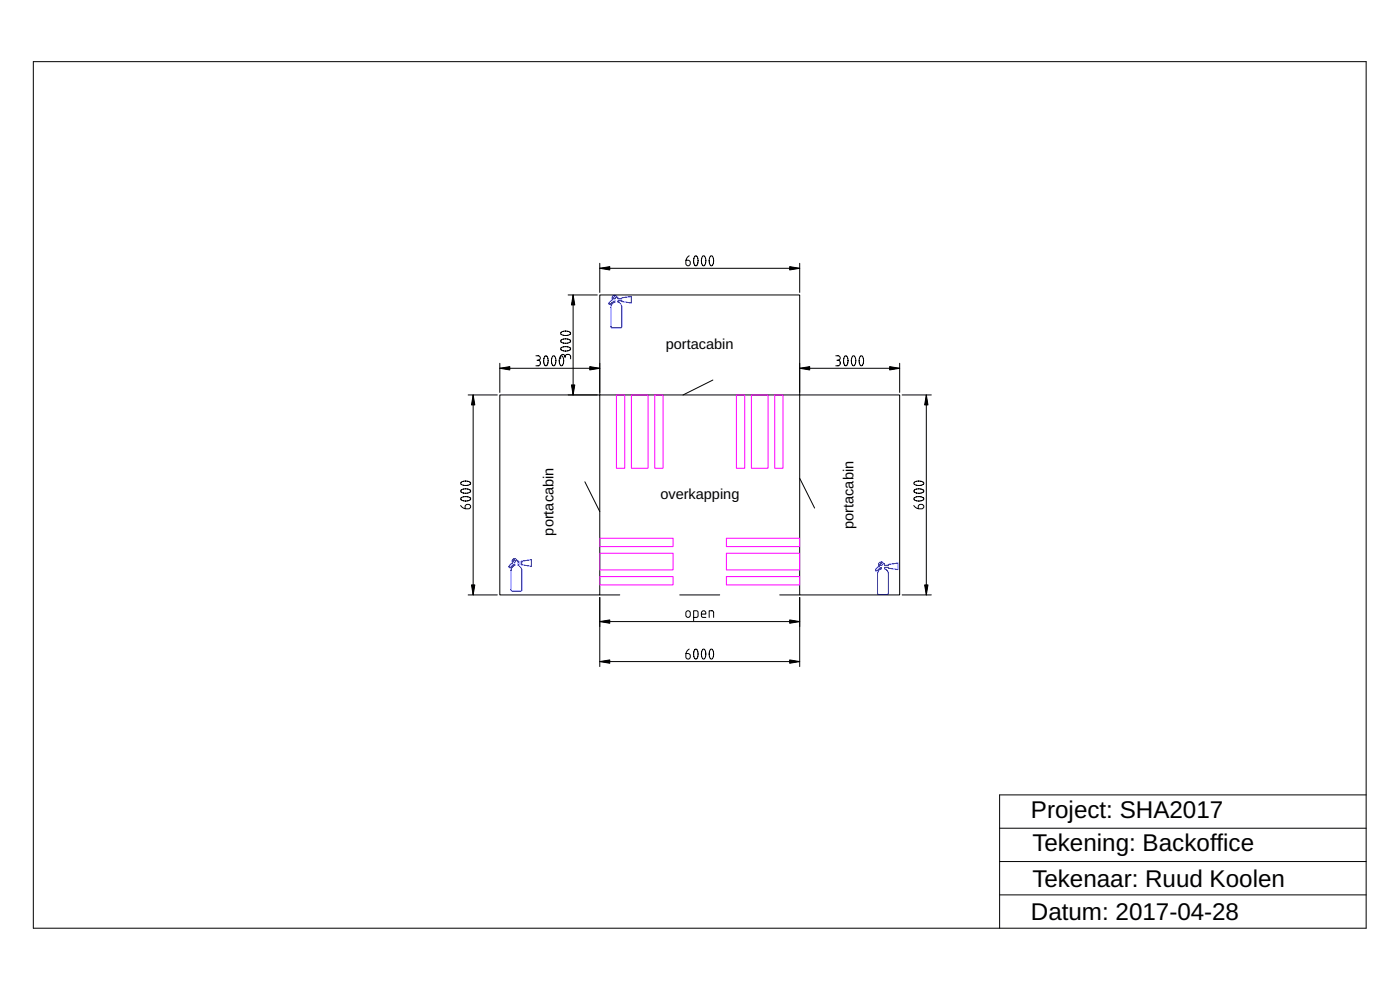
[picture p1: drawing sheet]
<svg xmlns="http://www.w3.org/2000/svg" width="420mm" height="297mm" viewBox="0 0 420 297" stroke-linecap="round" stroke-linejoin="round" font-family="sans-serif">
<g fill="none" stroke="#000" stroke-width=".3">
<path d="M10 18.5h400v260h-400zM180 79v8.8M206.8 76.8a2 2 0 0 0-.6 2.9 .82 .82 0 0 0 1-.7 .82 .82 0 0 0-.7-.9h-.6M208.5 76.9l.5-.1 .5 1-.1 1.4-.6 .6-.4-.4-.2-.7v-1.1zM210.9 76.9l.4-.1 .5 1-.1 1.4-.5 .6-.5-.4-.2-.7 .1-1.1zM213.2 76.9l.5-.1 .4 1-.1 1.4-.5 .6-.4-.4-.2-.7v-1.1zM240 79v8.8M168.4 99.7l.7-.3h1.1l.7 .2 .3 .4-.5 .5-1.4 .1-.9-.3-.1-.3zM170.5 88.5h8.7M172 88.5v30M180 88.5h60v30h-60zM180 80.5h60"/>
<path d="M140.5 118.5h8.8M142 118.5v60M150 118.5h30v60h-30zM150 109v8.8M150 110.5h30M160.8 106.8h.7a.67 .67 0 0 1 .7 .6 .67 .67 0 0 1-.7 .7M161.2 108.1h.3M161.5 108.1a.85 .85 0 0 1 .7 .8 .85 .85 0 0 1-.7 .8h-.7M163.5 106.9l.5-.1 .5 1-.1 1.4-.6 .5-.4-.3-.2-.7v-1.1zM165.9 106.9l.4-.1 .5 1-.1 1.4-.5 .5-.5-.3-.2-.7 .1-1.1zM168.2 106.9l.5-.1 .4 1-.1 1.4-.5 .5-.4-.3-.2-.7v-1.1zM168.4 104.4l.7-.3 1.1-.1 .7 .2 .3 .5-.5 .5-1.4 .1-.9-.3-.1-.3z"/>
<path d="M168.4 102l.7-.3h1.1l.7 .2 .3 .4-.5 .6-1.4 .1-.9-.4-.1-.3zM169.6 107a.67 .67 0 0 0-.7-.7 .67 .67 0 0 0-.6 .7v.7M169.6 107a.85 .85 0 0 1 .8-.7 .85 .85 0 0 1 .8 .7v.7M169.6 107v.3M170.5 118.5h8.7M180 109v8.8M213.9 114l-8.9 4.5M240 118.5h30v60h-30zM240 109v8.8M240 110.5h30M250.8 106.8h.7a.67 .67 0 0 1 .7 .6 .67 .67 0 0 1-.7 .7M251.2 108.1h.3"/>
<path d="M251.5 108.1a.85 .85 0 0 1 .7 .8 .85 .85 0 0 1-.7 .8h-.7M253.5 106.9l.5-.1 .5 1-.1 1.4-.6 .5-.4-.3-.2-.7v-1.1zM255.9 106.9l.4-.1 .5 1-.1 1.4-.5 .5-.5-.3-.2-.7 .1-1.1zM258.2 106.9l.5-.1 .4 1-.1 1.4-.5 .5-.4-.3-.2-.7v-1.1zM270 109v8.8M270.8 118.5h8.7M278 118.5v60M138.3 151.7a2 2 0 0 0 2.9 .6 .82 .82 0 0 0-.7-1 .82 .82 0 0 0-.9 .7v.6M138.4 149.4l.7-.3 1.1-.1 .7 .2 .4 .5-.6 .5-1.4 .1-.9-.3-.1-.3zM138.4 147l.7-.3h1.1l.7 .2 .4 .4-.6 .6-1.4 .1-.9-.4-.1-.3zM138.4 144.7l.7-.3h1.1l.7 .2 .4 .4-.6 .5-1.4 .1-.9-.3-.1-.3zM175.5 144.6l4.5 8.9"/>
<path d="M240 143.5l4.5 8.9M274.3 151.7a2 2 0 0 0 2.9 .6 .82 .82 0 0 0-.7-1 .82 .82 0 0 0-.9 .7v.6M274.4 150l.7 .3a2.16 2.16 0 0 0 2.2-.6l-.2-.3-.7-.3a2.16 2.16 0 0 0-2.1 .6l.1 .3M274.4 147.6l.7 .3a2.16 2.16 0 0 0 2.2-.6l-.2-.3-.7-.3a2.16 2.16 0 0 0-2.1 .6l.1 .3M274.4 145.3l.7 .3a2.16 2.16 0 0 0 2.2-.6l-.2-.3-.7-.3a2.16 2.16 0 0 0-2.1 .6l.1 .3M140.5 178.5h8.8M180 179.3v20.7M180 178.5h6M204 178.5h12M234 178.5h6M240 179.3v20.7M270.8 178.5h8.7"/>
<path d="M180 186.5h60M180 198.5h60M206 183.4l.5-.1 .5 .1 .2 1.2a.67 .67 0 0 1-.7 .7 .67 .67 0 0 1-.7-.7zM206.8 194.8a2 2 0 0 0-.6 2.9 .82 .82 0 0 0 1-.7 .82 .82 0 0 0-.7-.9h-.6M208.2 185.3h.8l.4-.3 .1-1.2-.2-.5h-1.1v3M208.5 194.9l.5-.1 .5 1-.1 1.4-.6 .6-.4-.4-.2-.7v-1.1zM210.5 184.3h1.3a.7 .7 0 0 0-.4-1 .7 .7 0 0 0-.9 .6l.1 1.1 .4 .3h.8M210.9 194.9l.4-.1 .5 1-.1 1.4-.5 .6-.5-.4-.2-.7 .1-1.1zM212.8 185.3v-2h.9l.4 .2 .1 1.8M213.2 194.9l.5-.1 .4 1-.1 1.4-.5 .6-.4-.4-.2-.7v-1.1zM410 238.5h-110v40M300 258.5h110"/>
<path d="M300 248.5h110M300 268.5h110"/>
</g>
<g fill="none" stroke="#00f" stroke-width=".3">
<path d="M183.9 88.8l.8-.1 .4 .5h.4v.4h1.1v-.2l2.9-.5v2l-2.9-.4v-.3h-1.1v.4l.2 .1a1.67 1.67 0 0 1 .9 1.5v5.8l-.3 .4h-2.6l-.3-.2v-6a1.66 1.66 0 0 1 1.1-1.6v-.3l-.8 .4-.6 .6-.3-.1 .1-.6 1-.7-.2-.5zM153.9 167.8l.8-.1 .4 .5h.4v.4h1.1v-.2l2.9-.5v2l-2.9-.4v-.3h-1.1v.4l.2 .1a1.67 1.67 0 0 1 .9 1.5v5.8l-.3 .4h-2.6l-.3-.2v-6a1.66 1.66 0 0 1 1.1-1.6v-.3l-.8 .4-.6 .6-.3-.1 .1-.6 1-.7-.2-.5zM263.9 168.8l.8-.1 .4 .5h.4v.4h1.1v-.2l2.9-.5v2l-2.9-.4v-.3h-1.1v.4l.2 .1a1.67 1.67 0 0 1 .9 1.5v5.8l-.3 .4h-2.6l-.3-.2v-6a1.66 1.66 0 0 1 1.1-1.6v-.3l-.8 .4-.6 .6-.3-.1 .1-.6 1-.7-.2-.5z"/>
<circle cx="184.4" cy="89.3" r=".33"/>
<circle cx="154.4" cy="168.3" r=".33"/>
<circle cx="264.4" cy="169.3" r=".33"/>
</g>
<g fill="#000">
<path d="M172 88.5l.5 3h-1zM180 80.5l3-.5v1zM237 80l3 .5-3 .5zM142 118.5l.5 3h-1zM150 110.5l3-.5v1zM171.5 115.5h1l-.5 3zM177 110l3 .5-3 .5zM240 110.5l3-.5v1zM267 110l3 .5-3 .5zM278 118.5l.5 3h-1zM141.5 175.5h1l-.5 3zM277.5 175.5h1l-.5 3z"/>
<path d="M180 186.5l3-.5v1zM180 198.5l3-.5v1zM237 186l3 .5-3 .5zM237 198l3 .5-3 .5z"/>
</g>
<g fill="#000" stroke="#000" stroke-width=".3">
<path d="M172 88.5l.5 3h-1zM180 80.5l3-.5v1zM237 80l3 .5-3 .5zM142 118.5l.5 3h-1zM150 110.5l3-.5v1zM171.5 115.5h1l-.5 3zM177 110l3 .5-3 .5zM240 110.5l3-.5v1zM267 110l3 .5-3 .5zM278 118.5l.5 3h-1zM141.5 175.5h1l-.5 3zM277.5 175.5h1l-.5 3z"/>
<path d="M180 186.5l3-.5v1zM180 198.5l3-.5v1zM237 186l3 .5-3 .5zM237 198l3 .5-3 .5z"/>
</g>
<path d="M185 118.5h2.5v22h-2.5zM189.5 118.5h5v22h-5zM196.5 118.5h2.5v22h-2.5zM221 118.5h2.5v22h-2.5zM225.5 118.5h5v22h-5zM232.5 118.5h2.5v22h-2.5zM180 166h22v5h-22zM180 173h22v2.5h-22zM180 161.5h22v2.5h-22zM218 166h22v5h-22zM218 173h22v2.5h-22zM218 161.5h22v2.5h-22z" fill="none" stroke="#f0f" stroke-width=".3"/>
<g font-size="7.3">
<text x="309.4" y="245.4">Project: SHA2017</text>
<text x="309.8" y="255.4">Tekening: Backoffice</text>
<text x="309.8" y="266.1">Tekenaar: Ruud Koolen</text>
<text x="309.4" y="276">Datum: 2017-04-28</text>
</g>
<g font-size="4.4">
<text x="199.8" y="104.6">portacabin</text>
<text x="198.2" y="149.6">overkapping</text>
<text x="166.1" y="160.7" transform="rotate(-90 166.1 160.7)">portacabin</text>
<text x="256.1" y="158.7" transform="rotate(-90 256.1 158.7)">portacabin</text>
</g>
</svg>
